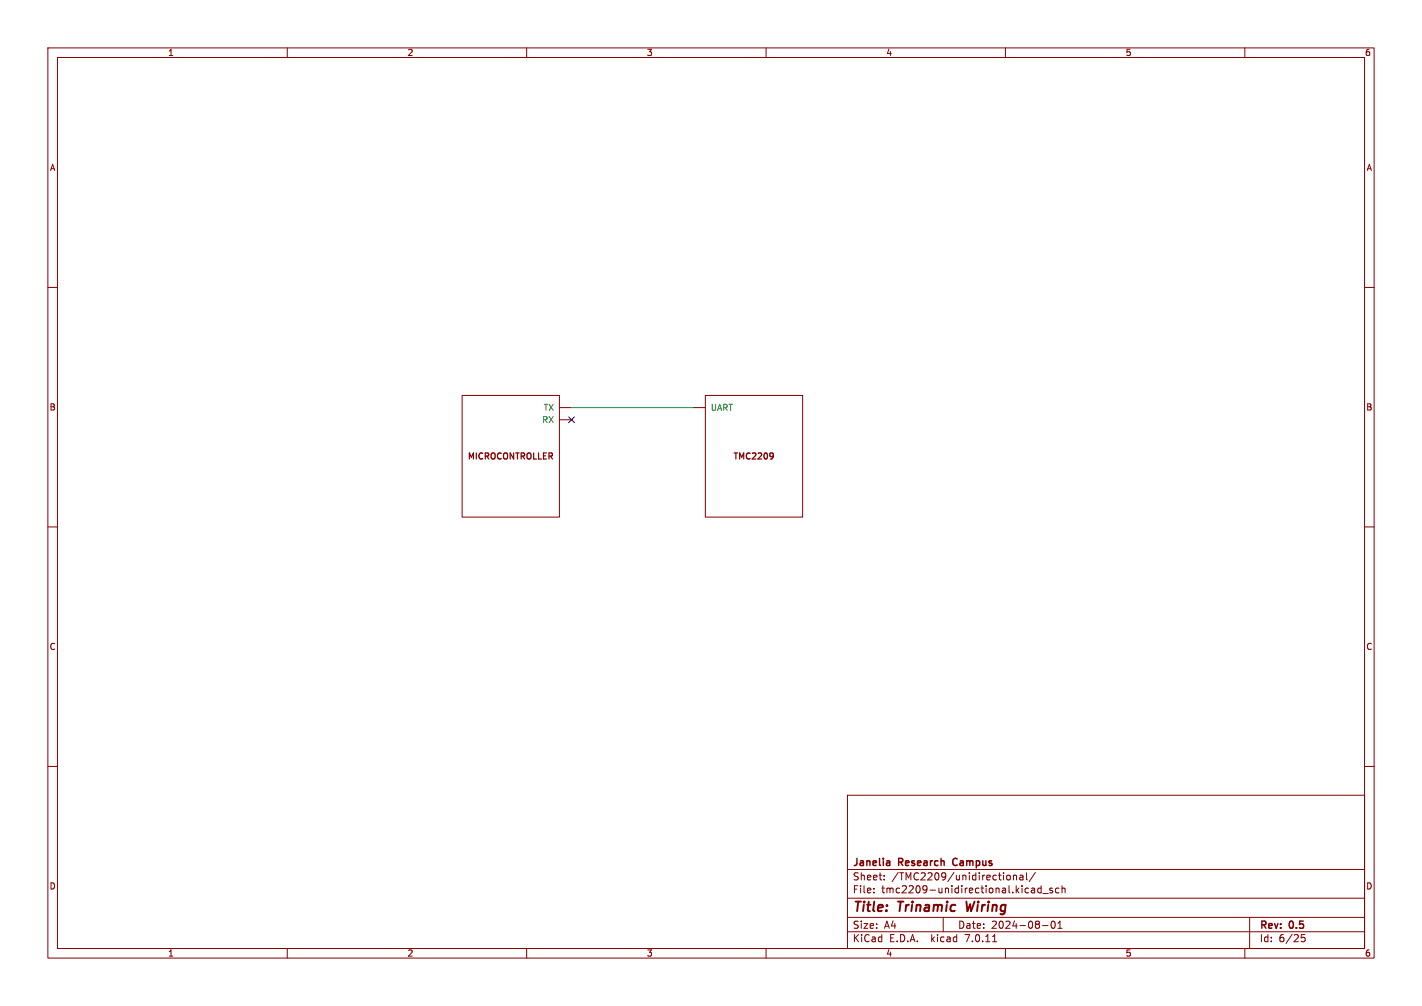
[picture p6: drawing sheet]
<svg xmlns="http://www.w3.org/2000/svg" width="297mm" height="210mm" viewBox="0 0 297 210" stroke-linecap="round" stroke-linejoin="round" font-family="sans-serif">
<g fill="none" stroke="#840000" stroke-width=".21">
<path d="M10 10h277v190h-277zM12 12h273v186h-273zM60 10v2M110 10v2M160 10v2M210 10v2M260 10v2M10 60h2M285 60h2M96.5 82.6h20.3v25.4h-20.3zM116.8 87.6h2.6M116.8 85.1h2.6"/>
<path d="M144.8 85.1h2.5M147.3 82.6h20.3v25.4h-20.3zM10 110h2M285 110h2M10 160h2M285 160h2M177 166h108v32h-108zM60 198v2M110 198v2M160 198v2M177 194.5h108M177 191.5h108"/>
<path d="M177 187.5h108M177 181.5h108M182.5 186.3v.1M182.5 185.5v.1M184.7 183.6v.1M184.7 182.8v.1M197 191.5v3M207.3 196.6h.9M210 198v2M210.3 182.8l.2-.1 .5 .1v.6l-.1 .2-.4 .1-.2-.1zM211.7 182.8l.2-.1 .3 .1 .1 .9M211.7 182.7v1"/>
<path d="M213 182.8h.6l.1 .9M213.7 183.1h-.5l-.2 .2 .2 .4 .5-.1M214.4 182.2v1.3l.2 .2M215.5 185.5h.5l.1 .9M215.5 186.3h.6M216.1 185.8l-.6 .1M216.2 182.1l-1.2 2M217.5 185.5l-.5-.1-.3 .3 .2 .6h.6M217.5 184.9v1.5M217.7 193.2h1.2M217.8 186.5h1.2M219.7 192.4l.2-.1a.8 .8 0 0 1 .5 .7 .8 .8 0 0 1-.5 .8l-.2-.1-.2-.5z"/>
<path d="M219.8 185.5l-.3-.1-.3 .2 .1 .2 .5 .2v.3h-.6M221 193.8h.8M221 192.7l.4-.4v1.5M221.2 185.5l-.5-.1-.2 .3 .1 .6h.6M221.8 185.5l.2-.1 .4 .1 .1 .9M221.8 184.9v1.5M260 198v2M261 191.5v6.5M272.5 195.1h-.7l-.1 .7 .3-.1h.5l.1 .3-.1 .5-.2 .1-.6-.1"/>
</g>
<path d="M201.8 188.2l.3 2 .5-1.4" fill="none" stroke="#840000" stroke-width=".4"/>
<path d="M185.6 179.7l.2 .2v.8M199.1 179.4l-.1 .4 .1 .7M185.8 180.6l-.1 .1M185.8 180l-.1 .1" fill="none" stroke="#840000" stroke-width=".3"/>
<path d="M161.3 94.6l.2 .2v.5l-.2 .5M161.5 95.1l-.2 .2" fill="none" stroke="#840000" stroke-width=".25"/>
<path d="M119.4 85.1h25.4" fill="none" stroke="#009600" stroke-width=".21"/>
<path d="M118.8 87l1.2 1.2M120 87l-1.2 1.2" fill="none" stroke="#000084" stroke-width=".21"/>
<g font-size="2.8" fill="#840000">
<text x="178" y="190.9">Title:</text>
<text x="187.7" y="190.9">Trinamic</text>
<text x="202.6" y="190.9">Wiring</text>
</g>
<g font-size="2.1" fill="#840000">
<text x="178" y="184">Sheet:</text>
<text x="178" y="181.2">Janelia</text>
<text x="186.2" y="184">/TMC2209/unidirectional/</text>
<text x="187.7" y="181.2">Research</text>
<text x="199.7" y="181.2">Campus</text>
<text x="178" y="186.7">File:</text>
<text x="184.1" y="186.7">tmc2209-unidirectional.kicad_sch</text>
<text x="178" y="196.9">KiCad</text>
<text x="178" y="194.1">Size:</text>
<text x="184.7" y="194.1">A4</text>
<text x="185.7" y="196.9">E.D.A.</text>
<text x="194.6" y="196.9">kicad</text>
<text x="200" y="194.1">Date:</text>
<text x="201.8" y="196.9">7.0.11</text>
<text x="207" y="194.1">2024-08-01</text>
<text x="263" y="194.3">Rev:</text>
<text x="263" y="196.9">Id:</text>
<text x="267.1" y="196.9">6/25</text>
<text x="269.4" y="194.3">0.5</text>
</g>
<g font-size="1.8" fill="#840000">
<text x="35" y="11.9">1</text>
<text x="85" y="11.9">2</text>
<text x="135" y="11.9">3</text>
<text x="185" y="11.9">4</text>
<text x="235" y="11.9">5</text>
<text x="285" y="11.9">6</text>
<text x="10.3" y="35.9">A</text>
<text x="285.3" y="35.9">A</text>
<text x="10.3" y="85.9">B</text>
<text x="285.3" y="85.9">B</text>
<text x="97.5" y="96.3">MICROCONTROLLER</text>
<text x="153" y="96.3">TMC2209</text>
<text x="10.3" y="135.9">C</text>
<text x="285.3" y="135.9">C</text>
<text x="10.3" y="185.9">D</text>
<text x="285.3" y="185.9">D</text>
<text x="35" y="199.9">1</text>
<text x="85" y="199.9">2</text>
<text x="135" y="199.9">3</text>
<text x="185" y="199.9">4</text>
<text x="235" y="199.9">5</text>
<text x="285" y="199.9">6</text>
</g>
<g font-size="1.8" fill="#006464">
<text x="113.1" y="88.5">RX</text>
<text x="113.4" y="86">TX</text>
<text x="148.3" y="86">UART</text>
</g>
</svg>
